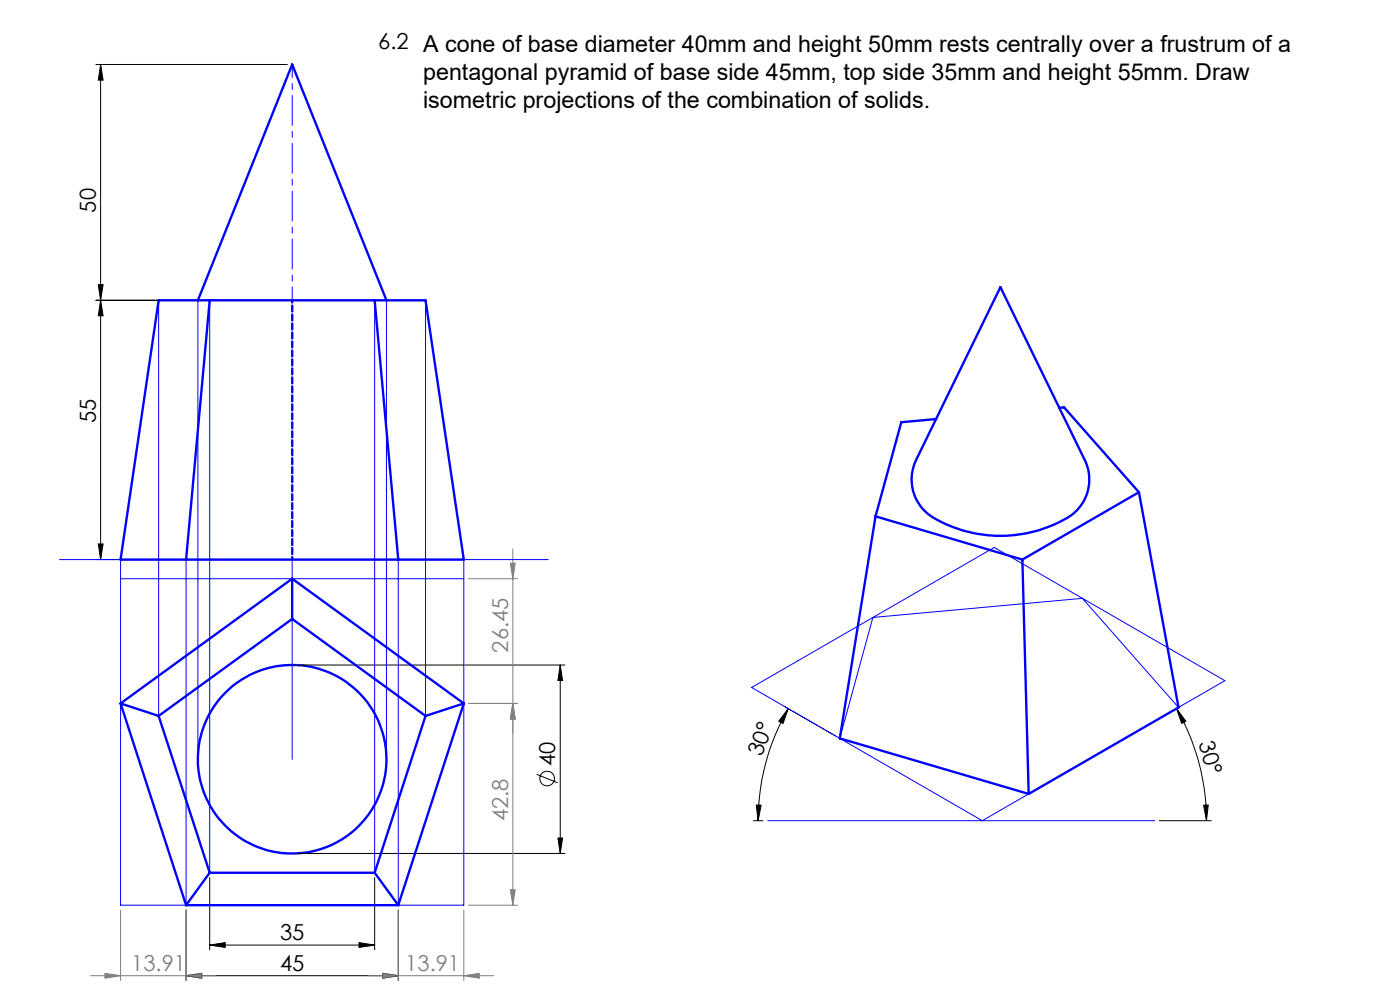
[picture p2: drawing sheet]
<svg xmlns="http://www.w3.org/2000/svg" width="297mm" height="210mm" viewBox="0 0 297 210" stroke-linecap="round" stroke-linejoin="round" font-family="sans-serif">
<g fill="none" stroke="#000" stroke-width=".21">
<path d="M20.4 13.7h40.6M21.3 13.7l.6 3.3h-1.1zM21.3 13.7v105M20.4 63.7h40.6M20.8 60.4h1.1l-.6 3.3zM21.3 63.7l.6 3.3h-1.1zM20.4 118.7h40.6M20.8 115.4h1.1l-.6 3.3zM63 141.1h56.8M118.9 141.1l.4 3.2h-.9zM118.9 141.1v39.9M166.3 149.8l11 6.3"/>
<path d="M167.2 150.3l-1.1 3.1-.9-.4zM167.2 150.3a47.8 47.8 0 0 0-6.4 23.8M249.6 150.3l2 2.7-.9 .4zM249.6 150.3a47.3 47.3 0 0 1 6.3 23.8M250.4 149.8l-31.3 18.1M113.8 164.2l4.5 1.8M118.4 177.8h.9l-.4 3.2zM159.8 174.1h2.1M160.4 170.8h1.1l-.7 3.3zM246 174.1h11M255.3 170.8h1l-.4 3.3zM39.5 193v15"/>
<path d="M44.5 186.2v15.3M63 181h56.8M76.2 199.9l3.3 .6-3.3 .5zM79.5 186.2v15.3M84.5 193v15M39.5 207l3.3-.5v1zM39.5 207h45M44.5 200.5l3.3-.6v1.1zM44.5 200.5h35M81.2 206.5l3.3 .5-3.3 .5z"/>
<circle cx="116.1" cy="165.1" r="1.56"/>
</g>
<g fill="none" stroke="#808080" stroke-width=".21">
<path d="M108.3 119.5h1l-.5 3.3zM108.8 116.4v75.6M99.4 122.8h10.4M99.4 149.2h10.4M108.8 149.2l.5 3.3h-1zM25.6 193v15M39.5 193v15M84.5 193v15M98.4 193v15M99.4 192h10.4M108.3 188.7h1l-.5 3.3zM19.2 207h26.6"/>
<path d="M22.3 206.5l3.3 .5-3.3 .5zM39.5 207l3.3-.5v1zM78.1 207h26.6M81.2 206.5l3.3 .5-3.3 .5zM98.4 207l3.3-.5v1z"/>
</g>
<g fill="none" stroke="#00f" stroke-width=".5">
<path d="M33.7 63.7h56.6l8.1 55h-72.8zM42 63.7l20-50 20 50M44.5 63.7l-5 55M79.5 63.7l5 55M212.2 60.9l17.9 36.7a9.5 9.5 0 0 1-5.1 13 27.9 27.9 0 0 1-28.3-1.7 9.5 9.5 0 0 1-2.4-11.3zM198.6 88.9l-7.4 .7-5.5 19.9M224.7 86.5l1-.1 15.9 18M185.7 109.5l-7.5 47.1 40 11.8M185.7 109.5l31.2 9.2M216.9 118.7l1.3 49.7M241.6 104.4l8.4 45.7-31.8 18.3M241.6 104.4l-24.7 14.3"/>
<path d="M62 122.8l36.4 26.4M62 122.8l-36.4 26.4M62 131.3l28.3 20.6M62 131.3l-28.3 20.6M62 122.8v8.5M25.6 149.2l8.1 2.7M25.6 149.2l13.9 42.8M33.7 151.9l10.8 33.2M90.3 151.9l-10.8 33.2M98.4 149.2l-13.9 42.8M98.4 149.2l-8.1 2.7M39.5 192h45"/>
<path d="M44.5 185.1h35M44.5 185.1l-5 6.9M79.5 185.1l5 6.9"/>
<circle cx="62" cy="161.1" r="20"/>
</g>
<path d="M62 63.7v-50" fill="none" stroke="#00f" stroke-width=".21" stroke-dasharray="6.3 1.3 1.3 1.3" stroke-dashoffset="3.6"/>
<g fill="none" stroke="#00f" stroke-width=".21">
<path d="M33.7 63.7v88.2M42 63.7v97.4M44.5 63.7v121.4M79.5 63.7v121.4M82 63.7v97.4M90.3 63.7v88.2M12.6 118.7h103.7M25.6 118.7v73.3h13.9v-73.3M62 118.7v4.1M84.5 118.7v73.3h13.9v-73.3M25.6 122.8h72.8M62 131.3v29.8"/>
<path d="M178.2 156.6l7-25.6 44.4-4.1 20.4 23.2 9.9-5.7-49-28.3-51.4 29.7 48.9 28.3 9.8-5.7M162.9 174.1h82.1"/>
</g>
<path d="M62 118.7v-55" fill="none" stroke="#00f" stroke-width=".5" stroke-dasharray="1.3 .6" stroke-dashoffset=".8"/>
<g fill="#000">
<path d="M167.2 150.3l-1.1 3.1-.9-.4zM160.4 170.8h1.1l-.7 3.3z"/>
<path d="M255.3 170.8h1l-.4 3.3zM249.6 150.3l2 2.7-.9 .4z"/>
<path d="M118.4 177.8h.9l-.4 3.2zM118.9 141.1l.4 3.2h-.9zM20.8 115.4h1.1l-.6 3.3zM21.3 63.7l.6 3.3h-1.1zM20.8 60.4h1.1l-.6 3.3zM21.3 13.7l.6 3.3h-1.1z"/>
<path d="M39.5 207l3.3-.5v1zM81.2 206.5l3.3 .5-3.3 .5zM44.5 200.5l3.3-.6v1.1zM76.2 199.9l3.3 .6-3.3 .5z"/>
</g>
<g fill="#808080">
<path d="M39.5 207l3.3-.5v1zM22.3 206.5l3.3 .5-3.3 .5zM98.4 207l3.3-.5v1zM81.2 206.5l3.3 .5-3.3 .5z"/>
<path d="M108.8 149.2l.5 3.3h-1zM108.3 119.5h1l-.5 3.3z"/>
<path d="M108.8 149.2l.5 3.3h-1zM108.3 188.7h1l-.5 3.3z"/>
</g>
<g font-size="4.9">
<text x="89.8" y="17">pentagonal pyramid of base side 45mm, top side 35mm and height 55mm. Draw</text>
<text x="89.8" y="22.9">isometric projections of the combination of solids.</text>
</g>
<g font-size="4.7">
<text x="80.2" y="10.3">6.2 A cone of base diameter 40mm and height 50mm rests centrally over a frustrum of a</text>
<text x="20.4" y="45.1" transform="rotate(-90 20.4 45.1)">50</text>
<text x="20.4" y="89.8" transform="rotate(-90 20.4 89.8)">55</text>
<text x="161.6" y="160.6" transform="rotate(-70 161.6 160.6)">30°</text>
<text x="254.3" y="157.7" transform="rotate(74 254.3 157.7)">30°</text>
<text x="117.8" y="162.6" transform="rotate(-90 117.8 162.6)">40</text>
<text x="59.4" y="199.4">35</text>
<text x="59.4" y="205.9">45</text>
</g>
<g font-size="4.7" fill="#808080">
<text x="107.8" y="138.4" transform="rotate(-90 107.8 138.4)">26.45</text>
<text x="107.8" y="174.2" transform="rotate(-90 107.8 174.2)">42.8</text>
<text x="27.8" y="205.9">13.91</text>
<text x="86" y="205.9">13.91</text>
</g>
</svg>
